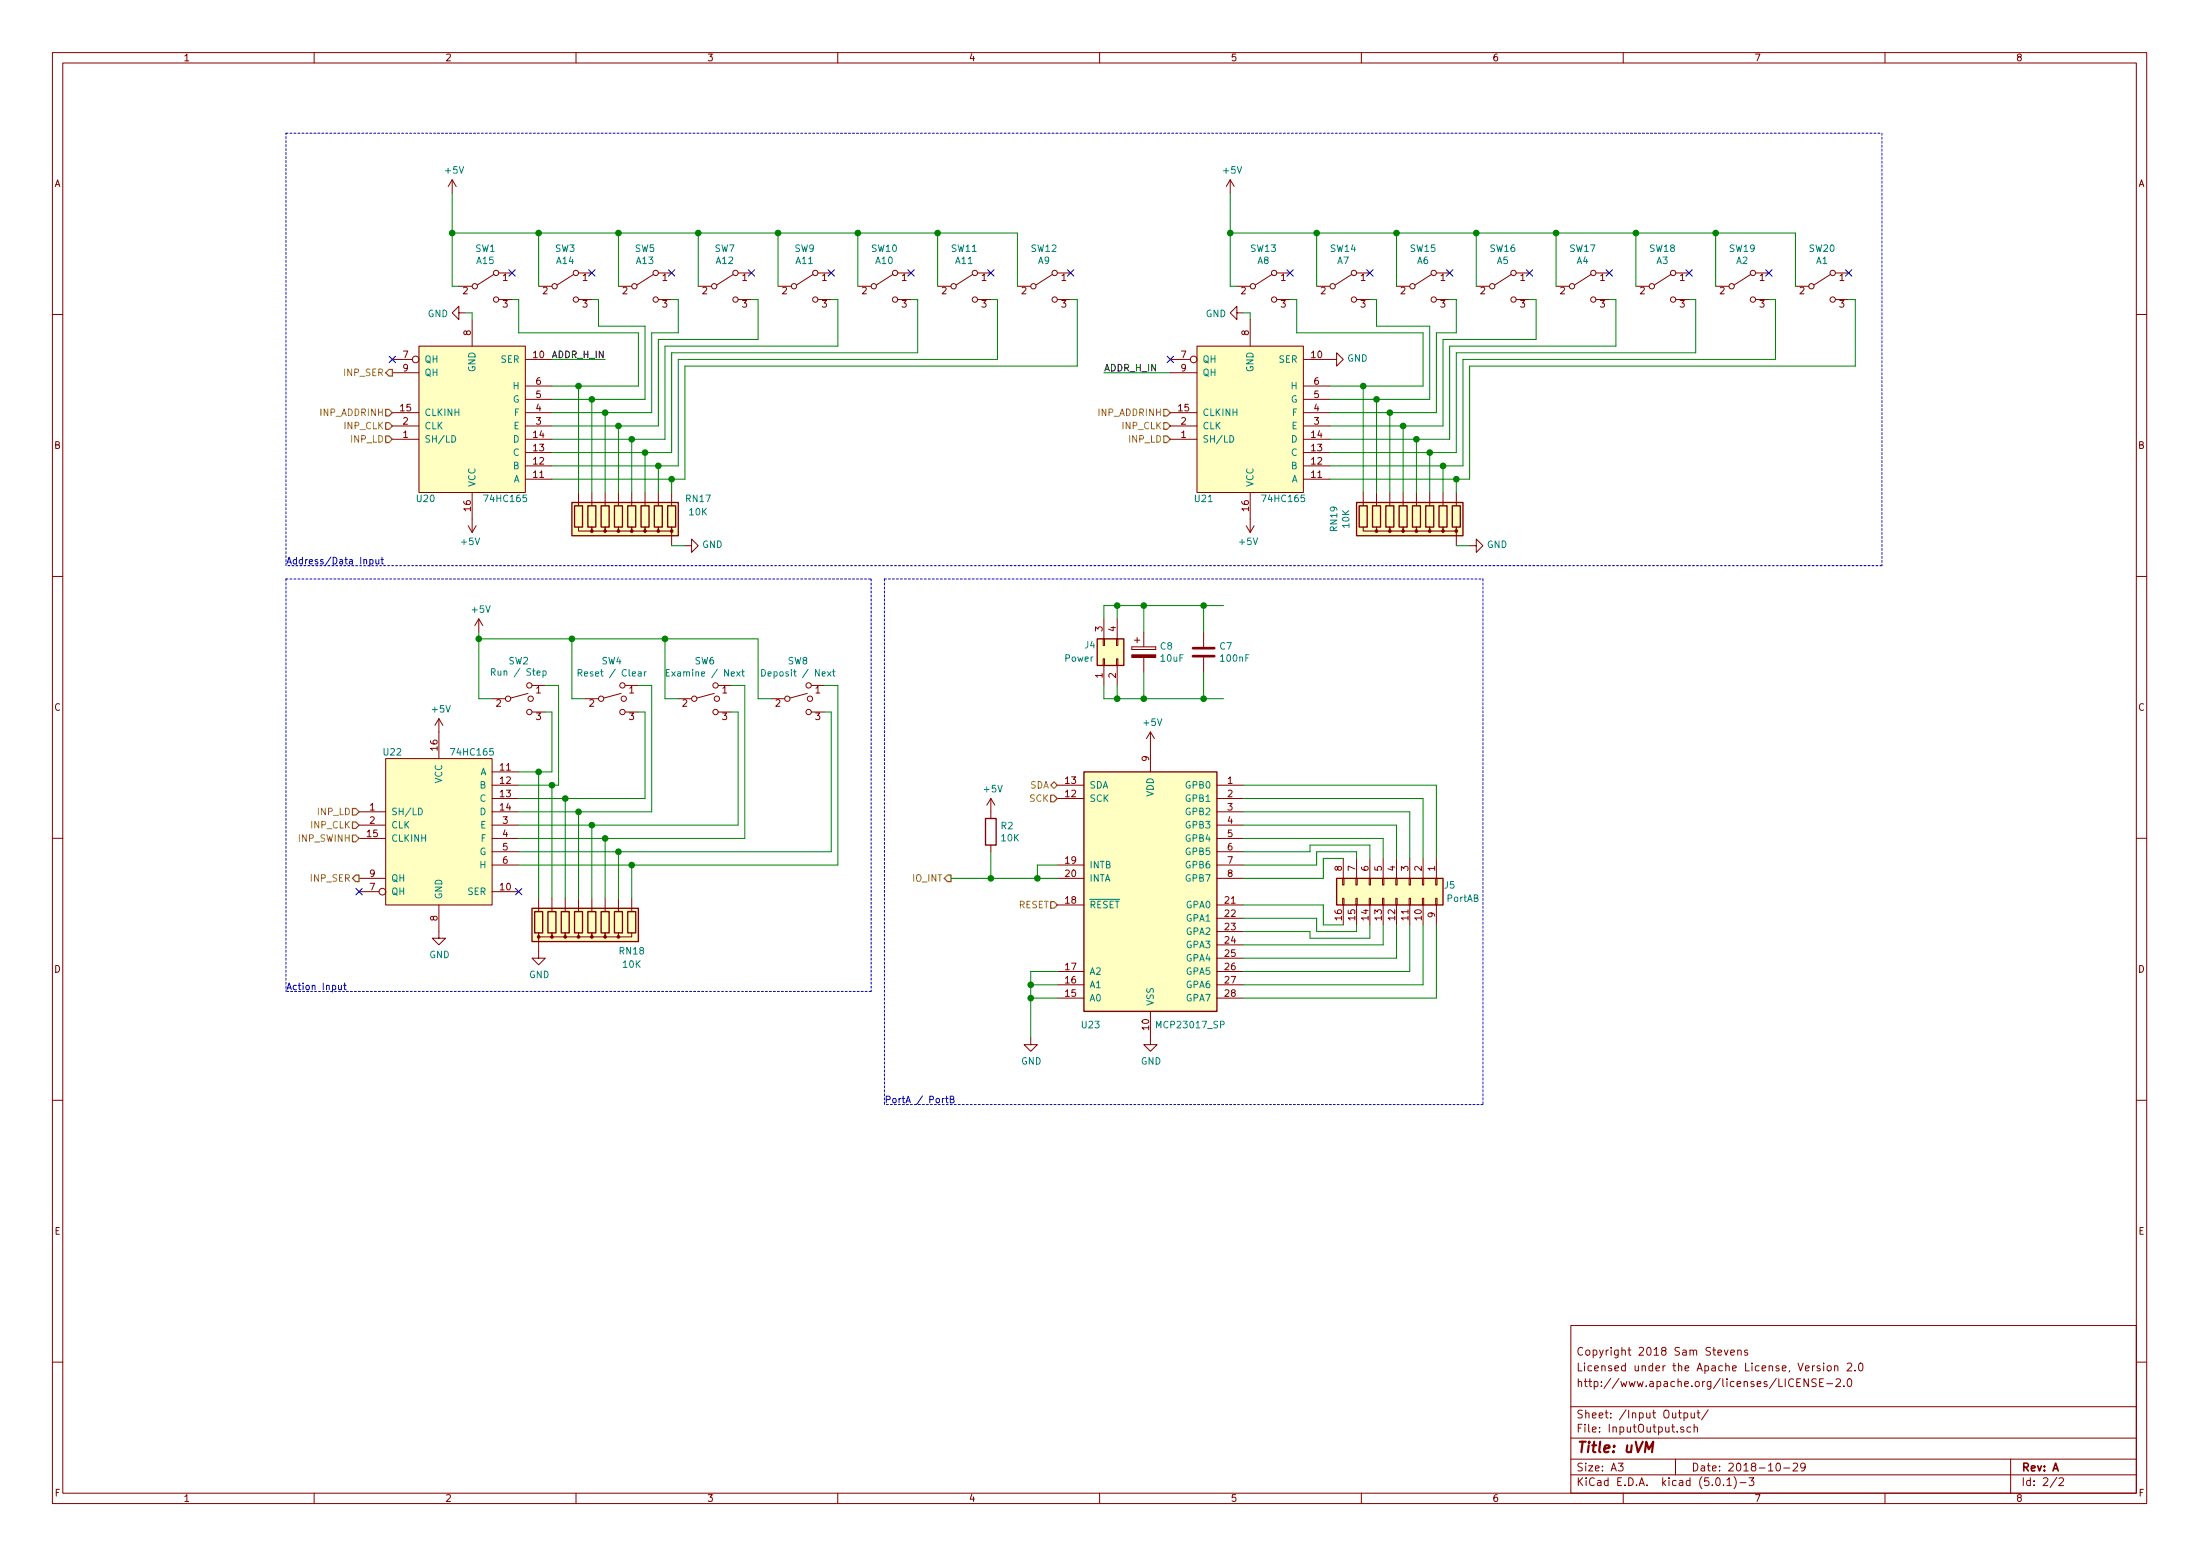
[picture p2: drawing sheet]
EESchema Schematic File Version 4
LIBS:uvm-cache
EELAYER 26 0
EELAYER END
$Descr A3 16535 11693
encoding utf-8
Sheet 2 2
Title "uVM"
Date "2018-10-29"
Rev "A"
Comp ""
Comment1 "http://www.apache.org/licenses/LICENSE-2.0"
Comment2 "Licensed under the Apache License, Version 2.0"
Comment3 "Copyright 2018 Sam Stevens"
Comment4 ""
$EndDescr
$Comp
L Switch:SW_SPDT SW?
U 1 1
P 3650 2150
AR Path="/5FB634CD" Ref="SW?"  Part="1" 
AR Path="/5FA8FA07/5FB634CD" Ref="SW1"  Part="1" 
F 0 "SW1" H 3650 2435 50  0000 C CNN
F 1 "A15" H 3650 2344 50  0000 C CNN
F 2 "uvm:TOGGLE_SPDT_ON_ON_2MS" H 3650 2150 50  0001 C CNN
F 3 "" H 3650 2150 50  0001 C CNN
	1    3650 2150
	1    0    0    -1  
$EndComp
$Comp
L Switch:SW_SPDT SW?
U 1 1
P 4250 2150
AR Path="/5FB634D4" Ref="SW?"  Part="1" 
AR Path="/5FA8FA07/5FB634D4" Ref="SW3"  Part="1" 
F 0 "SW3" H 4250 2435 50  0000 C CNN
F 1 "A14" H 4250 2344 50  0000 C CNN
F 2 "uvm:TOGGLE_SPDT_ON_ON_2MS" H 4250 2150 50  0001 C CNN
F 3 "" H 4250 2150 50  0001 C CNN
	1    4250 2150
	1    0    0    -1  
$EndComp
$Comp
L Switch:SW_SPDT SW?
U 1 1
P 4850 2150
AR Path="/5FB634DB" Ref="SW?"  Part="1" 
AR Path="/5FA8FA07/5FB634DB" Ref="SW5"  Part="1" 
F 0 "SW5" H 4850 2435 50  0000 C CNN
F 1 "A13" H 4850 2344 50  0000 C CNN
F 2 "uvm:TOGGLE_SPDT_ON_ON_2MS" H 4850 2150 50  0001 C CNN
F 3 "" H 4850 2150 50  0001 C CNN
	1    4850 2150
	1    0    0    -1  
$EndComp
$Comp
L Switch:SW_SPDT SW?
U 1 1
P 5450 2150
AR Path="/5FB634E2" Ref="SW?"  Part="1" 
AR Path="/5FA8FA07/5FB634E2" Ref="SW7"  Part="1" 
F 0 "SW7" H 5450 2435 50  0000 C CNN
F 1 "A12" H 5450 2344 50  0000 C CNN
F 2 "uvm:TOGGLE_SPDT_ON_ON_2MS" H 5450 2150 50  0001 C CNN
F 3 "" H 5450 2150 50  0001 C CNN
	1    5450 2150
	1    0    0    -1  
$EndComp
$Comp
L Switch:SW_SPDT SW?
U 1 1
P 6050 2150
AR Path="/5FB634E9" Ref="SW?"  Part="1" 
AR Path="/5FA8FA07/5FB634E9" Ref="SW9"  Part="1" 
F 0 "SW9" H 6050 2435 50  0000 C CNN
F 1 "A11" H 6050 2344 50  0000 C CNN
F 2 "uvm:TOGGLE_SPDT_ON_ON_2MS" H 6050 2150 50  0001 C CNN
F 3 "" H 6050 2150 50  0001 C CNN
	1    6050 2150
	1    0    0    -1  
$EndComp
$Comp
L Switch:SW_SPDT SW?
U 1 1
P 6650 2150
AR Path="/5FB634F0" Ref="SW?"  Part="1" 
AR Path="/5FA8FA07/5FB634F0" Ref="SW10"  Part="1" 
F 0 "SW10" H 6650 2435 50  0000 C CNN
F 1 "A10" H 6650 2344 50  0000 C CNN
F 2 "uvm:TOGGLE_SPDT_ON_ON_2MS" H 6650 2150 50  0001 C CNN
F 3 "" H 6650 2150 50  0001 C CNN
	1    6650 2150
	1    0    0    -1  
$EndComp
$Comp
L Switch:SW_SPDT SW?
U 1 1
P 7250 2150
AR Path="/5FB634F7" Ref="SW?"  Part="1" 
AR Path="/5FA8FA07/5FB634F7" Ref="SW11"  Part="1" 
F 0 "SW11" H 7250 2435 50  0000 C CNN
F 1 "A11" H 7250 2344 50  0000 C CNN
F 2 "uvm:TOGGLE_SPDT_ON_ON_2MS" H 7250 2150 50  0001 C CNN
F 3 "" H 7250 2150 50  0001 C CNN
	1    7250 2150
	1    0    0    -1  
$EndComp
$Comp
L Switch:SW_SPDT SW?
U 1 1
P 7850 2150
AR Path="/5FB634FE" Ref="SW?"  Part="1" 
AR Path="/5FA8FA07/5FB634FE" Ref="SW12"  Part="1" 
F 0 "SW12" H 7850 2435 50  0000 C CNN
F 1 "A9" H 7850 2344 50  0000 C CNN
F 2 "uvm:TOGGLE_SPDT_ON_ON_2MS" H 7850 2150 50  0001 C CNN
F 3 "" H 7850 2150 50  0001 C CNN
	1    7850 2150
	1    0    0    -1  
$EndComp
$Comp
L Device:R_Network08 RN?
U 1 1
P 4650 3900
AR Path="/5FB63505" Ref="RN?"  Part="1" 
AR Path="/5FA8FA07/5FB63505" Ref="RN17"  Part="1" 
F 0 "RN17" H 4050 3750 50  0000 C CNN
F 1 "10K" H 4050 3850 50  0000 C CNN
F 2 "Resistor_THT:R_Array_SIP9" V 5125 3900 50  0001 C CNN
F 3 "http://www.vishay.com/docs/31509/csc.pdf" H 4650 3900 50  0001 C CNN
	1    4650 3900
	-1   0    0    1   
$EndComp
$Comp
L power:+5V #PWR?
U 1 1
P 3400 1450
AR Path="/5FB63527" Ref="#PWR?"  Part="1" 
AR Path="/5FA8FA07/5FB63527" Ref="#PWR064"  Part="1" 
F 0 "#PWR064" H 3400 1300 50  0001 C CNN
F 1 "+5V" H 3415 1623 50  0000 C CNN
F 2 "" H 3400 1450 50  0001 C CNN
F 3 "" H 3400 1450 50  0001 C CNN
	1    3400 1450
	1    0    0    -1  
$EndComp
Wire Wire Line
	3900 2250 3850 2250
Wire Wire Line
	4450 2250 4500 2250
Wire Wire Line
	5100 2250 5050 2250
Wire Wire Line
	5700 2250 5650 2250
Wire Wire Line
	6300 2250 6250 2250
Wire Wire Line
	6850 2250 6900 2250
Wire Wire Line
	7500 2250 7450 2250
Wire Wire Line
	8050 2250 8100 2250
$Comp
L uvm-rescue:74HC165-uvm U?
U 1 1
P 3550 3150
AR Path="/5FB6353D" Ref="U?"  Part="1" 
AR Path="/5FA8FA07/5FB6353D" Ref="U20"  Part="1" 
F 0 "U20" H 3200 3750 50  0000 C CNN
F 1 "74HC165" H 3800 3750 50  0000 C CNN
F 2 "Package_DIP:DIP-16_W7.62mm" H 3600 3550 50  0001 C CNN
F 3 "" H 3600 3550 50  0001 C CNN
	1    3550 3150
	1    0    0    1   
$EndComp
$Comp
L power:+5V #PWR?
U 1 1
P 3550 3900
AR Path="/5FB63544" Ref="#PWR?"  Part="1" 
AR Path="/5FA8FA07/5FB63544" Ref="#PWR068"  Part="1" 
F 0 "#PWR068" H 3550 3750 50  0001 C CNN
F 1 "+5V" H 3565 4073 50  0000 C CNN
F 2 "" H 3550 3900 50  0001 C CNN
F 3 "" H 3550 3900 50  0001 C CNN
	1    3550 3900
	-1   0    0    1   
$EndComp
$Comp
L power:GND #PWR?
U 1 1
P 3500 2350
AR Path="/5FB6354A" Ref="#PWR?"  Part="1" 
AR Path="/5FA8FA07/5FB6354A" Ref="#PWR067"  Part="1" 
F 0 "#PWR067" H 3500 2100 50  0001 C CNN
F 1 "GND" V 3505 2222 50  0000 R CNN
F 2 "" H 3500 2350 50  0001 C CNN
F 3 "" H 3500 2350 50  0001 C CNN
	1    3500 2350
	0    1    1    0   
$EndComp
Wire Wire Line
	3500 2350 3550 2350
Wire Wire Line
	3550 2350 3550 2400
Wire Wire Line
	4150 2700 4550 2700
Text Label 4550 2700 2    50   ~ 0
ADDR_H_IN
NoConn ~ 2950 2700
$Comp
L Switch:SW_SPDT SW?
U 1 1
P 9500 2150
AR Path="/5FB63577" Ref="SW?"  Part="1" 
AR Path="/5FA8FA07/5FB63577" Ref="SW13"  Part="1" 
F 0 "SW13" H 9500 2435 50  0000 C CNN
F 1 "A8" H 9500 2344 50  0000 C CNN
F 2 "uvm:TOGGLE_SPDT_ON_ON_2MS" H 9500 2150 50  0001 C CNN
F 3 "" H 9500 2150 50  0001 C CNN
	1    9500 2150
	1    0    0    -1  
$EndComp
$Comp
L Switch:SW_SPDT SW?
U 1 1
P 10100 2150
AR Path="/5FB6357E" Ref="SW?"  Part="1" 
AR Path="/5FA8FA07/5FB6357E" Ref="SW14"  Part="1" 
F 0 "SW14" H 10100 2435 50  0000 C CNN
F 1 "A7" H 10100 2344 50  0000 C CNN
F 2 "uvm:TOGGLE_SPDT_ON_ON_2MS" H 10100 2150 50  0001 C CNN
F 3 "" H 10100 2150 50  0001 C CNN
	1    10100 2150
	1    0    0    -1  
$EndComp
$Comp
L Switch:SW_SPDT SW?
U 1 1
P 10700 2150
AR Path="/5FB63585" Ref="SW?"  Part="1" 
AR Path="/5FA8FA07/5FB63585" Ref="SW15"  Part="1" 
F 0 "SW15" H 10700 2435 50  0000 C CNN
F 1 "A6" H 10700 2344 50  0000 C CNN
F 2 "uvm:TOGGLE_SPDT_ON_ON_2MS" H 10700 2150 50  0001 C CNN
F 3 "" H 10700 2150 50  0001 C CNN
	1    10700 2150
	1    0    0    -1  
$EndComp
$Comp
L Switch:SW_SPDT SW?
U 1 1
P 11300 2150
AR Path="/5FB6358C" Ref="SW?"  Part="1" 
AR Path="/5FA8FA07/5FB6358C" Ref="SW16"  Part="1" 
F 0 "SW16" H 11300 2435 50  0000 C CNN
F 1 "A5" H 11300 2344 50  0000 C CNN
F 2 "uvm:TOGGLE_SPDT_ON_ON_2MS" H 11300 2150 50  0001 C CNN
F 3 "" H 11300 2150 50  0001 C CNN
	1    11300 2150
	1    0    0    -1  
$EndComp
$Comp
L Switch:SW_SPDT SW?
U 1 1
P 11900 2150
AR Path="/5FB63593" Ref="SW?"  Part="1" 
AR Path="/5FA8FA07/5FB63593" Ref="SW17"  Part="1" 
F 0 "SW17" H 11900 2435 50  0000 C CNN
F 1 "A4" H 11900 2344 50  0000 C CNN
F 2 "uvm:TOGGLE_SPDT_ON_ON_2MS" H 11900 2150 50  0001 C CNN
F 3 "" H 11900 2150 50  0001 C CNN
	1    11900 2150
	1    0    0    -1  
$EndComp
$Comp
L Switch:SW_SPDT SW?
U 1 1
P 12500 2150
AR Path="/5FB6359A" Ref="SW?"  Part="1" 
AR Path="/5FA8FA07/5FB6359A" Ref="SW18"  Part="1" 
F 0 "SW18" H 12500 2435 50  0000 C CNN
F 1 "A3" H 12500 2344 50  0000 C CNN
F 2 "uvm:TOGGLE_SPDT_ON_ON_2MS" H 12500 2150 50  0001 C CNN
F 3 "" H 12500 2150 50  0001 C CNN
	1    12500 2150
	1    0    0    -1  
$EndComp
$Comp
L Switch:SW_SPDT SW?
U 1 1
P 13100 2150
AR Path="/5FB635A1" Ref="SW?"  Part="1" 
AR Path="/5FA8FA07/5FB635A1" Ref="SW19"  Part="1" 
F 0 "SW19" H 13100 2435 50  0000 C CNN
F 1 "A2" H 13100 2344 50  0000 C CNN
F 2 "uvm:TOGGLE_SPDT_ON_ON_2MS" H 13100 2150 50  0001 C CNN
F 3 "" H 13100 2150 50  0001 C CNN
	1    13100 2150
	1    0    0    -1  
$EndComp
$Comp
L Switch:SW_SPDT SW?
U 1 1
P 13700 2150
AR Path="/5FB635A8" Ref="SW?"  Part="1" 
AR Path="/5FA8FA07/5FB635A8" Ref="SW20"  Part="1" 
F 0 "SW20" H 13700 2435 50  0000 C CNN
F 1 "A1" H 13700 2344 50  0000 C CNN
F 2 "uvm:TOGGLE_SPDT_ON_ON_2MS" H 13700 2150 50  0001 C CNN
F 3 "" H 13700 2150 50  0001 C CNN
	1    13700 2150
	1    0    0    -1  
$EndComp
$Comp
L Device:R_Network08 RN?
U 1 1
P 10550 3900
AR Path="/5FB635AF" Ref="RN?"  Part="1" 
AR Path="/5FA8FA07/5FB635AF" Ref="RN19"  Part="1" 
F 0 "RN19" V 11067 3900 50  0000 C CNN
F 1 "10K" V 10976 3900 50  0000 C CNN
F 2 "Resistor_THT:R_Array_SIP9" V 11025 3900 50  0001 C CNN
F 3 "http://www.vishay.com/docs/31509/csc.pdf" H 10550 3900 50  0001 C CNN
	1    10550 3900
	-1   0    0    1   
$EndComp
$Comp
L power:+5V #PWR?
U 1 1
P 9250 1450
AR Path="/5FB635D1" Ref="#PWR?"  Part="1" 
AR Path="/5FA8FA07/5FB635D1" Ref="#PWR073"  Part="1" 
F 0 "#PWR073" H 9250 1300 50  0001 C CNN
F 1 "+5V" H 9265 1623 50  0000 C CNN
F 2 "" H 9250 1450 50  0001 C CNN
F 3 "" H 9250 1450 50  0001 C CNN
	1    9250 1450
	1    0    0    -1  
$EndComp
Wire Wire Line
	9750 2250 9700 2250
Wire Wire Line
	10300 2250 10350 2250
Wire Wire Line
	10950 2250 10900 2250
Wire Wire Line
	11550 2250 11500 2250
Wire Wire Line
	12150 2250 12100 2250
Wire Wire Line
	12700 2250 12750 2250
Wire Wire Line
	13350 2250 13300 2250
Wire Wire Line
	13900 2250 13950 2250
$Comp
L power:+5V #PWR?
U 1 1
P 9400 3900
AR Path="/5FB635EE" Ref="#PWR?"  Part="1" 
AR Path="/5FA8FA07/5FB635EE" Ref="#PWR077"  Part="1" 
F 0 "#PWR077" H 9400 3750 50  0001 C CNN
F 1 "+5V" H 9415 4073 50  0000 C CNN
F 2 "" H 9400 3900 50  0001 C CNN
F 3 "" H 9400 3900 50  0001 C CNN
	1    9400 3900
	-1   0    0    1   
$EndComp
$Comp
L power:GND #PWR?
U 1 1
P 9350 2350
AR Path="/5FB635F4" Ref="#PWR?"  Part="1" 
AR Path="/5FA8FA07/5FB635F4" Ref="#PWR076"  Part="1" 
F 0 "#PWR076" H 9350 2100 50  0001 C CNN
F 1 "GND" V 9355 2222 50  0000 R CNN
F 2 "" H 9350 2350 50  0001 C CNN
F 3 "" H 9350 2350 50  0001 C CNN
	1    9350 2350
	0    1    1    0   
$EndComp
Wire Wire Line
	9350 2350 9400 2350
Wire Wire Line
	9400 2350 9400 2400
Wire Wire Line
	8300 2800 8800 2800
Text Label 8300 2800 0    50   ~ 0
ADDR_H_IN
NoConn ~ 8800 2700
Text HLabel 2950 2800 0    50   Output ~ 0
INP_SER
Text HLabel 2950 3100 0    50   Input ~ 0
INP_ADDRINH
Text HLabel 2950 3200 0    50   Input ~ 0
INP_CLK
Text HLabel 2950 3300 0    50   Input ~ 0
INP_LD
Text HLabel 8800 3100 0    50   Input ~ 0
INP_ADDRINH
Text HLabel 8800 3200 0    50   Input ~ 0
INP_CLK
Text HLabel 8800 3300 0    50   Input ~ 0
INP_LD
$Comp
L Switch:SW_SPDT_MSM SW2
U 1 1
P 3900 5250
F 0 "SW2" H 3900 5535 50  0000 C CNN
F 1 "Run / Step" H 3900 5450 50  0000 C CNN
F 2 "uvm:TOGGLE_SPDT_ON_ON_2MS" H 3900 5250 50  0001 C CNN
F 3 "" H 3900 5250 50  0001 C CNN
	1    3900 5250
	1    0    0    -1  
$EndComp
$Comp
L Switch:SW_SPDT_MSM SW6
U 1 1
P 5300 5250
F 0 "SW6" H 5300 5535 50  0000 C CNN
F 1 "Examine / Next" H 5300 5444 50  0000 C CNN
F 2 "uvm:TOGGLE_SPDT_ON_ON_2MS" H 5300 5250 50  0001 C CNN
F 3 "" H 5300 5250 50  0001 C CNN
	1    5300 5250
	1    0    0    -1  
$EndComp
$Comp
L Switch:SW_SPDT_MSM SW4
U 1 1
P 4600 5250
F 0 "SW4" H 4600 5535 50  0000 C CNN
F 1 "Reset / Clear" H 4600 5444 50  0000 C CNN
F 2 "uvm:TOGGLE_SPDT_ON_ON_2MS" H 4600 5250 50  0001 C CNN
F 3 "" H 4600 5250 50  0001 C CNN
	1    4600 5250
	1    0    0    -1  
$EndComp
$Comp
L Switch:SW_SPDT_MSM SW8
U 1 1
P 6000 5250
F 0 "SW8" H 6000 5535 50  0000 C CNN
F 1 "Deposit / Next" H 6000 5444 50  0000 C CNN
F 2 "uvm:TOGGLE_SPDT_ON_ON_2MS" H 6000 5250 50  0001 C CNN
F 3 "" H 6000 5250 50  0001 C CNN
	1    6000 5250
	1    0    0    -1  
$EndComp
$Comp
L uvm-rescue:74HC165-uvm U?
U 1 1
P 3300 6250
AR Path="/604899DA" Ref="U?"  Part="1" 
AR Path="/5FA8FA07/604899DA" Ref="U22"  Part="1" 
F 0 "U22" H 2950 6850 50  0000 C CNN
F 1 "74HC165" H 3550 6850 50  0000 C CNN
F 2 "Package_DIP:DIP-16_W7.62mm" H 3350 6650 50  0001 C CNN
F 3 "" H 3350 6650 50  0001 C CNN
	1    3300 6250
	1    0    0    -1  
$EndComp
Wire Wire Line
	3900 5800 4050 5800
Wire Wire Line
	4150 5800 4150 5350
Wire Wire Line
	4150 5350 4100 5350
Wire Wire Line
	4100 5150 4200 5150
Wire Wire Line
	4200 5150 4200 5900
Wire Wire Line
	4200 5900 4150 5900
Wire Wire Line
	3900 6000 4250 6000
Wire Wire Line
	4850 6000 4850 5350
Wire Wire Line
	4850 5350 4800 5350
Wire Wire Line
	3900 6100 4350 6100
Wire Wire Line
	4900 6100 4900 5150
Wire Wire Line
	4900 5150 4800 5150
Wire Wire Line
	3900 6200 4450 6200
Wire Wire Line
	5550 6200 5550 5350
Wire Wire Line
	5550 5350 5500 5350
Wire Wire Line
	5600 6300 5600 5150
Wire Wire Line
	5600 5150 5500 5150
Wire Wire Line
	3900 6300 4550 6300
Wire Wire Line
	3900 6400 4650 6400
Wire Wire Line
	6250 6400 6250 5350
Wire Wire Line
	6250 5350 6200 5350
Wire Wire Line
	3900 6500 4750 6500
Wire Wire Line
	6300 6500 6300 5150
Wire Wire Line
	6300 5150 6200 5150
$Comp
L Device:R_Network08 RN?
U 1 1
P 4450 6950
AR Path="/60484FB0" Ref="RN?"  Part="1" 
AR Path="/5FA8FA07/60484FB0" Ref="RN18"  Part="1" 
F 0 "RN18" H 4750 7150 50  0000 C CNN
F 1 "10K" H 4750 7250 50  0000 C CNN
F 2 "Resistor_THT:R_Array_SIP9" V 4925 6950 50  0001 C CNN
F 3 "http://www.vishay.com/docs/31509/csc.pdf" H 4450 6950 50  0001 C CNN
	1    4450 6950
	1    0    0    1   
$EndComp
Wire Wire Line
	4050 6750 4050 5800
Connection ~ 4050 5800
Wire Wire Line
	4050 5800 4150 5800
Wire Wire Line
	4150 6750 4150 5900
Connection ~ 4150 5900
Wire Wire Line
	4150 5900 3900 5900
Wire Wire Line
	4250 6750 4250 6000
Connection ~ 4250 6000
Wire Wire Line
	4250 6000 4850 6000
Wire Wire Line
	4350 6750 4350 6100
Wire Wire Line
	4550 6750 4550 6300
Connection ~ 4550 6300
Wire Wire Line
	4550 6300 5600 6300
Wire Wire Line
	4350 6100 4900 6100
Connection ~ 4350 6100
Wire Wire Line
	4450 6750 4450 6200
Connection ~ 4450 6200
Wire Wire Line
	4450 6200 5550 6200
Wire Wire Line
	4650 6750 4650 6400
Connection ~ 4650 6400
Wire Wire Line
	4650 6400 6250 6400
Wire Wire Line
	4750 6750 4750 6500
Connection ~ 4750 6500
Wire Wire Line
	4750 6500 6300 6500
Text HLabel 2700 6600 0    50   Output ~ 0
INP_SER
Text HLabel 2700 6300 0    50   Input ~ 0
INP_SWINH
Text HLabel 2700 6200 0    50   Input ~ 0
INP_CLK
Text HLabel 2700 6100 0    50   Input ~ 0
INP_LD
$Comp
L power:GND #PWR070
U 1 1
P 4050 7150
F 0 "#PWR070" H 4050 6900 50  0001 C CNN
F 1 "GND" H 4055 6977 50  0000 C CNN
F 2 "" H 4050 7150 50  0001 C CNN
F 3 "" H 4050 7150 50  0001 C CNN
	1    4050 7150
	1    0    0    -1  
$EndComp
$Comp
L power:+5V #PWR069
U 1 1
P 3600 4750
F 0 "#PWR069" H 3600 4600 50  0001 C CNN
F 1 "+5V" H 3615 4923 50  0000 C CNN
F 2 "" H 3600 4750 50  0001 C CNN
F 3 "" H 3600 4750 50  0001 C CNN
	1    3600 4750
	1    0    0    -1  
$EndComp
Wire Wire Line
	3600 5250 3600 4800
Wire Wire Line
	3600 5250 3700 5250
Wire Wire Line
	3600 4800 4300 4800
Wire Wire Line
	4300 4800 4300 5250
Wire Wire Line
	4300 5250 4400 5250
Connection ~ 3600 4800
Wire Wire Line
	3600 4800 3600 4750
Wire Wire Line
	4300 4800 5000 4800
Wire Wire Line
	5000 4800 5000 5250
Wire Wire Line
	5000 5250 5100 5250
Wire Wire Line
	5000 4800 5700 4800
Wire Wire Line
	5700 4800 5700 5250
Wire Wire Line
	5700 5250 5800 5250
Connection ~ 5000 4800
NoConn ~ 2700 6700
NoConn ~ 3900 6700
$Comp
L power:+5V #PWR065
U 1 1
P 3300 5500
F 0 "#PWR065" H 3300 5350 50  0001 C CNN
F 1 "+5V" H 3315 5673 50  0000 C CNN
F 2 "" H 3300 5500 50  0001 C CNN
F 3 "" H 3300 5500 50  0001 C CNN
	1    3300 5500
	1    0    0    -1  
$EndComp
$Comp
L power:GND #PWR066
U 1 1
P 3300 7000
F 0 "#PWR066" H 3300 6750 50  0001 C CNN
F 1 "GND" H 3305 6827 50  0000 C CNN
F 2 "" H 3300 7000 50  0001 C CNN
F 3 "" H 3300 7000 50  0001 C CNN
	1    3300 7000
	1    0    0    -1  
$EndComp
$Comp
L Interface_Expansion:MCP23017_SP U23
U 1 1
P 8650 6700
F 0 "U23" H 8200 5700 50  0000 C CNN
F 1 "MCP23017_SP" H 8950 5700 50  0000 C CNN
F 2 "Package_DIP:DIP-28_W7.62mm" H 8850 5700 50  0001 L CNN
F 3 "http://ww1.microchip.com/downloads/en/DeviceDoc/20001952C.pdf" H 8850 5600 50  0001 L CNN
	1    8650 6700
	1    0    0    -1  
$EndComp
$Comp
L power:+5V #PWR074
U 1 1
P 8650 5600
F 0 "#PWR074" H 8650 5450 50  0001 C CNN
F 1 "+5V" H 8665 5773 50  0000 C CNN
F 2 "" H 8650 5600 50  0001 C CNN
F 3 "" H 8650 5600 50  0001 C CNN
	1    8650 5600
	1    0    0    -1  
$EndComp
$Comp
L power:GND #PWR075
U 1 1
P 8650 7800
F 0 "#PWR075" H 8650 7550 50  0001 C CNN
F 1 "GND" H 8655 7627 50  0000 C CNN
F 2 "" H 8650 7800 50  0001 C CNN
F 3 "" H 8650 7800 50  0001 C CNN
	1    8650 7800
	1    0    0    -1  
$EndComp
Text HLabel 7950 6800 0    50   Input ~ 0
RESET
Text HLabel 7150 6600 0    50   Output ~ 0
IO_INT
Text HLabel 7950 5900 0    50   BiDi ~ 0
SDA
Text HLabel 7950 6000 0    50   Input ~ 0
SCK
$Comp
L Connector_Generic:Conn_02x02_Top_Bottom J4
U 1 1
P 8300 4950
F 0 "J4" V 8400 5100 50  0000 R CNN
F 1 "Power" V 8300 5250 50  0000 R CNN
F 2 "Connector_PinSocket_2.54mm:PinSocket_2x02_P2.54mm_Vertical" H 8300 4950 50  0001 C CNN
F 3 "~" H 8300 4950 50  0001 C CNN
	1    8300 4950
	0    -1   -1   0   
$EndComp
Wire Wire Line
	8300 4650 8300 4550
Wire Wire Line
	8300 5150 8300 5250
Wire Wire Line
	8300 5250 8400 5250
$Comp
L Device:C C7
U 1 1
P 9050 4900
F 0 "C7" H 9165 4946 50  0000 L CNN
F 1 "100nF" H 9165 4855 50  0000 L CNN
F 2 "LED_THT:LED_D5.0mm" H 9088 4750 50  0001 C CNN
F 3 "~" H 9050 4900 50  0001 C CNN
	1    9050 4900
	1    0    0    -1  
$EndComp
Wire Wire Line
	9050 4750 9050 4550
Wire Wire Line
	8300 4550 8400 4550
Wire Wire Line
	9050 5050 9050 5250
Wire Wire Line
	8400 5150 8400 5250
Wire Wire Line
	8400 4650 8400 4550
$Comp
L power:GND #PWR072
U 1 1
P 7750 7800
F 0 "#PWR072" H 7750 7550 50  0001 C CNN
F 1 "GND" H 7755 7627 50  0000 C CNN
F 2 "" H 7750 7800 50  0001 C CNN
F 3 "" H 7750 7800 50  0001 C CNN
	1    7750 7800
	1    0    0    -1  
$EndComp
Wire Wire Line
	7750 7800 7750 7500
Wire Wire Line
	7750 7500 7950 7500
Wire Wire Line
	7950 7400 7750 7400
Wire Wire Line
	7750 7400 7750 7500
Connection ~ 7750 7500
Wire Wire Line
	7950 7300 7750 7300
Wire Wire Line
	7750 7300 7750 7400
Connection ~ 7750 7400
$Comp
L Device:R R2
U 1 1
P 7450 6250
F 0 "R2" H 7520 6296 50  0000 L CNN
F 1 "10K" H 7520 6205 50  0000 L CNN
F 2 "Resistor_THT:R_Axial_DIN0207_L6.3mm_D2.5mm_P10.16mm_Horizontal" V 7380 6250 50  0001 C CNN
F 3 "~" H 7450 6250 50  0001 C CNN
	1    7450 6250
	1    0    0    -1  
$EndComp
Wire Wire Line
	7150 6600 7450 6600
Wire Wire Line
	7450 6400 7450 6600
Connection ~ 7450 6600
Wire Wire Line
	7450 6600 7800 6600
Wire Wire Line
	7950 6500 7800 6500
Wire Wire Line
	7800 6500 7800 6600
Connection ~ 7800 6600
Wire Wire Line
	7800 6600 7950 6600
$Comp
L power:+5V #PWR071
U 1 1
P 7450 6100
F 0 "#PWR071" H 7450 5950 50  0001 C CNN
F 1 "+5V" H 7465 6273 50  0000 C CNN
F 2 "" H 7450 6100 50  0001 C CNN
F 3 "" H 7450 6100 50  0001 C CNN
	1    7450 6100
	1    0    0    -1  
$EndComp
$Comp
L Connector_Generic:Conn_02x08_Top_Bottom J5
U 1 1
P 10500 6650
F 0 "J5" V 10500 7050 50  0000 C CNN
F 1 "PortAB" V 10600 7150 50  0000 C CNN
F 2 "Connector_PinSocket_2.54mm:PinSocket_2x08_P2.54mm_Vertical" H 10500 6650 50  0001 C CNN
F 3 "~" H 10500 6650 50  0001 C CNN
	1    10500 6650
	0    1    1    0   
$EndComp
Wire Notes Line
	2150 1000 14150 1000
Wire Notes Line
	14150 1000 14150 4250
Wire Notes Line
	14150 4250 2150 4250
Wire Notes Line
	2150 4250 2150 1000
Wire Notes Line
	2150 4350 6550 4350
Wire Notes Line
	6550 4350 6550 7450
Wire Notes Line
	6550 7450 2150 7450
Wire Notes Line
	2150 4350 2150 7450
Wire Notes Line
	6650 4350 11150 4350
Wire Notes Line
	11150 4350 11150 8300
Wire Notes Line
	11150 8300 6650 8300
Wire Notes Line
	6650 4350 6650 8300
Connection ~ 4300 4800
Text Notes 2150 4250 0    50   ~ 0
Address/Data Input
Text Notes 2150 7450 0    50   ~ 0
Action Input
Text Notes 6650 8300 0    50   ~ 0
PortA / PortB
$Comp
L uvm-rescue:74HC165-uvm U?
U 1 1
P 9400 3150
AR Path="/5FB635E7" Ref="U?"  Part="1" 
AR Path="/5FA8FA07/5FB635E7" Ref="U21"  Part="1" 
F 0 "U21" H 9050 3750 50  0000 C CNN
F 1 "74HC165" H 9650 3750 50  0000 C CNN
F 2 "Package_DIP:DIP-16_W7.62mm" H 9450 3550 50  0001 C CNN
F 3 "" H 9450 3550 50  0001 C CNN
	1    9400 3150
	1    0    0    1   
$EndComp
$Comp
L power:GND #PWR080
U 1 1
P 10000 2700
F 0 "#PWR080" H 10000 2450 50  0001 C CNN
F 1 "GND" V 10005 2572 50  0000 R CNN
F 2 "" H 10000 2700 50  0001 C CNN
F 3 "" H 10000 2700 50  0001 C CNN
	1    10000 2700
	0    -1   -1   0   
$EndComp
Wire Wire Line
	3450 2150 3400 2150
Wire Wire Line
	3400 2150 3400 1750
Wire Wire Line
	4050 2150 4050 1750
Wire Wire Line
	4050 1750 3400 1750
Connection ~ 3400 1750
Wire Wire Line
	3400 1750 3400 1450
Wire Wire Line
	4650 2150 4650 1750
Wire Wire Line
	4650 1750 4050 1750
Connection ~ 4050 1750
Wire Wire Line
	5250 2150 5250 1750
Wire Wire Line
	5250 1750 4650 1750
Connection ~ 4650 1750
Wire Wire Line
	5850 2150 5850 1750
Wire Wire Line
	5850 1750 5250 1750
Connection ~ 5250 1750
Wire Wire Line
	6450 2150 6450 1750
Wire Wire Line
	6450 1750 5850 1750
Connection ~ 5850 1750
Wire Wire Line
	7050 2150 7050 1750
Wire Wire Line
	7050 1750 6450 1750
Connection ~ 6450 1750
Wire Wire Line
	7650 2150 7650 1750
Wire Wire Line
	7650 1750 7050 1750
Connection ~ 7050 1750
$Comp
L power:GND #PWR084
U 1 1
P 5150 4100
F 0 "#PWR084" H 5150 3850 50  0001 C CNN
F 1 "GND" V 5155 3972 50  0000 R CNN
F 2 "" H 5150 4100 50  0001 C CNN
F 3 "" H 5150 4100 50  0001 C CNN
	1    5150 4100
	0    -1   -1   0   
$EndComp
Wire Wire Line
	4800 2900 4800 2500
Wire Wire Line
	4800 2500 3900 2500
Wire Wire Line
	3900 2500 3900 2250
Wire Wire Line
	4150 2900 4350 2900
Wire Wire Line
	4850 3000 4850 2450
Wire Wire Line
	4850 2450 4500 2450
Wire Wire Line
	4500 2450 4500 2250
Wire Wire Line
	4900 3100 4900 2500
Wire Wire Line
	4900 2500 5100 2500
Wire Wire Line
	5100 2500 5100 2250
Wire Wire Line
	4950 2550 5700 2550
Wire Wire Line
	5700 2550 5700 2250
Wire Wire Line
	4950 3200 4950 2550
Wire Wire Line
	4150 3300 4750 3300
Wire Wire Line
	5000 3300 5000 2600
Wire Wire Line
	5000 2600 6300 2600
Wire Wire Line
	6300 2600 6300 2250
Wire Wire Line
	4150 3400 4850 3400
Wire Wire Line
	5050 3400 5050 2650
Wire Wire Line
	5050 2650 6900 2650
Wire Wire Line
	6900 2650 6900 2250
Wire Wire Line
	4150 3500 4950 3500
Wire Wire Line
	5100 3500 5100 2700
Wire Wire Line
	5100 2700 7500 2700
Wire Wire Line
	7500 2700 7500 2250
Wire Wire Line
	4150 3600 5050 3600
Wire Wire Line
	5150 3600 5150 2750
Wire Wire Line
	5150 2750 8100 2750
Wire Wire Line
	8100 2750 8100 2250
Wire Wire Line
	5150 4100 5050 4100
Wire Wire Line
	4350 3700 4350 2900
Wire Wire Line
	4450 3700 4450 3000
Connection ~ 4450 3000
Wire Wire Line
	4550 3700 4550 3100
Connection ~ 4550 3100
Wire Wire Line
	4650 3700 4650 3200
Connection ~ 4650 3200
Wire Wire Line
	4650 3200 4950 3200
Wire Wire Line
	4750 3700 4750 3300
Connection ~ 4750 3300
Wire Wire Line
	4750 3300 5000 3300
Connection ~ 4850 3400
Wire Wire Line
	4850 3400 5050 3400
Wire Wire Line
	4850 3400 4850 3700
Wire Wire Line
	4950 3700 4950 3500
Connection ~ 4950 3500
Wire Wire Line
	4950 3500 5100 3500
Wire Wire Line
	5050 3700 5050 3600
Connection ~ 5050 3600
Wire Wire Line
	5050 3600 5150 3600
Connection ~ 4350 2900
Wire Wire Line
	4550 3100 4900 3100
Wire Wire Line
	4150 3200 4650 3200
Wire Wire Line
	4450 3000 4850 3000
Wire Wire Line
	4150 3100 4550 3100
Wire Wire Line
	4350 2900 4800 2900
Wire Wire Line
	4150 3000 4450 3000
Wire Wire Line
	9250 2150 9300 2150
Wire Wire Line
	9250 1450 9250 1750
Wire Wire Line
	9900 2150 9900 1750
Wire Wire Line
	9900 1750 9250 1750
Connection ~ 9250 1750
Wire Wire Line
	9250 1750 9250 2150
Wire Wire Line
	9900 1750 10500 1750
Wire Wire Line
	10500 1750 10500 2150
Connection ~ 9900 1750
Wire Wire Line
	10500 1750 11100 1750
Wire Wire Line
	11100 1750 11100 2150
Connection ~ 10500 1750
Wire Wire Line
	11100 1750 11700 1750
Wire Wire Line
	11700 1750 11700 2150
Connection ~ 11100 1750
Wire Wire Line
	11700 1750 12300 1750
Wire Wire Line
	12300 1750 12300 2150
Connection ~ 11700 1750
Wire Wire Line
	12300 1750 12900 1750
Wire Wire Line
	12900 1750 12900 2150
Connection ~ 12300 1750
Wire Wire Line
	12900 1750 13500 1750
Wire Wire Line
	13500 1750 13500 2150
Connection ~ 12900 1750
Wire Wire Line
	9750 2500 9750 2250
Wire Wire Line
	10000 3600 10950 3600
Wire Wire Line
	11000 3500 10850 3500
Wire Wire Line
	10950 3400 10750 3400
Wire Wire Line
	10900 3300 10650 3300
Wire Wire Line
	10850 3200 10550 3200
Wire Wire Line
	10700 2900 10250 2900
Wire Wire Line
	10700 2900 10700 2500
Wire Wire Line
	10700 2500 9750 2500
Wire Wire Line
	10750 3000 10750 2450
Wire Wire Line
	10750 2450 10350 2450
Wire Wire Line
	10350 2450 10350 2250
Wire Wire Line
	10800 3100 10800 2500
Wire Wire Line
	10800 2500 10950 2500
Wire Wire Line
	10950 2500 10950 2250
Wire Wire Line
	10850 3200 10850 2550
Wire Wire Line
	10850 2550 11550 2550
Wire Wire Line
	11550 2550 11550 2250
Wire Wire Line
	10900 3300 10900 2600
Wire Wire Line
	10900 2600 12150 2600
Wire Wire Line
	12150 2600 12150 2250
Wire Wire Line
	10950 3400 10950 2650
Wire Wire Line
	10950 2650 12750 2650
Wire Wire Line
	12750 2650 12750 2250
Wire Wire Line
	11000 3500 11000 2700
Wire Wire Line
	11000 2700 13350 2700
Wire Wire Line
	13350 2700 13350 2250
Wire Wire Line
	13950 2250 13950 2750
Wire Wire Line
	13950 2750 11050 2750
Wire Wire Line
	11050 2750 11050 3600
Wire Wire Line
	10950 3700 10950 3600
Connection ~ 10950 3600
Wire Wire Line
	10950 3600 11050 3600
Wire Wire Line
	10850 3700 10850 3500
Connection ~ 10850 3500
Wire Wire Line
	10850 3500 10000 3500
Wire Wire Line
	10750 3700 10750 3400
Connection ~ 10750 3400
Wire Wire Line
	10750 3400 10000 3400
Wire Wire Line
	10650 3700 10650 3300
Connection ~ 10650 3300
Wire Wire Line
	10650 3300 10000 3300
Wire Wire Line
	10550 3700 10550 3200
Connection ~ 10550 3200
Wire Wire Line
	10550 3200 10000 3200
Wire Wire Line
	10450 3700 10450 3100
Wire Wire Line
	10000 3100 10450 3100
Connection ~ 10450 3100
Wire Wire Line
	10450 3100 10800 3100
Wire Wire Line
	10350 3700 10350 3000
Wire Wire Line
	10000 3000 10350 3000
Connection ~ 10350 3000
Wire Wire Line
	10350 3000 10750 3000
Wire Wire Line
	10250 3700 10250 2900
Connection ~ 10250 2900
Wire Wire Line
	10250 2900 10000 2900
$Comp
L power:GND #PWR085
U 1 1
P 11050 4100
F 0 "#PWR085" H 11050 3850 50  0001 C CNN
F 1 "GND" V 11055 3972 50  0000 R CNN
F 2 "" H 11050 4100 50  0001 C CNN
F 3 "" H 11050 4100 50  0001 C CNN
	1    11050 4100
	0    -1   -1   0   
$EndComp
Wire Wire Line
	11050 4100 10950 4100
Wire Wire Line
	9350 6600 9950 6600
Wire Wire Line
	9950 6600 9950 6450
Wire Wire Line
	9950 6450 10100 6450
Wire Wire Line
	9350 6500 9900 6500
Wire Wire Line
	9900 6500 9900 6400
Wire Wire Line
	9900 6400 10200 6400
Wire Wire Line
	10200 6400 10200 6450
Wire Wire Line
	9350 6400 9850 6400
Wire Wire Line
	9850 6400 9850 6350
Wire Wire Line
	9850 6350 10300 6350
Wire Wire Line
	10300 6350 10300 6450
Wire Wire Line
	9350 6300 10400 6300
Wire Wire Line
	10400 6300 10400 6450
Wire Wire Line
	9350 6200 10500 6200
Wire Wire Line
	10500 6200 10500 6450
Wire Wire Line
	9350 6100 10600 6100
Wire Wire Line
	10600 6100 10600 6450
Wire Wire Line
	9350 6000 10700 6000
Wire Wire Line
	10700 6000 10700 6450
Wire Wire Line
	9350 5900 10800 5900
Wire Wire Line
	10800 5900 10800 6450
Wire Wire Line
	9350 6800 9950 6800
Wire Wire Line
	9950 6800 9950 6950
Wire Wire Line
	9950 6950 10100 6950
Wire Wire Line
	9350 6900 9900 6900
Wire Wire Line
	9900 6900 9900 7000
Wire Wire Line
	9900 7000 10200 7000
Wire Wire Line
	10200 7000 10200 6950
Wire Wire Line
	9350 7000 9850 7000
Wire Wire Line
	9850 7000 9850 7050
Wire Wire Line
	9850 7050 10300 7050
Wire Wire Line
	10300 7050 10300 6950
Wire Wire Line
	9350 7100 10400 7100
Wire Wire Line
	10400 7100 10400 6950
Wire Wire Line
	9350 7200 10500 7200
Wire Wire Line
	10500 7200 10500 6950
Wire Wire Line
	9350 7300 10600 7300
Wire Wire Line
	10600 7300 10600 6950
Wire Wire Line
	9350 7400 10700 7400
Wire Wire Line
	10700 7400 10700 6950
Wire Wire Line
	9350 7500 10800 7500
Wire Wire Line
	10800 7500 10800 6950
NoConn ~ 13900 2050
NoConn ~ 13300 2050
NoConn ~ 12700 2050
NoConn ~ 12100 2050
NoConn ~ 11500 2050
NoConn ~ 10900 2050
NoConn ~ 10300 2050
NoConn ~ 9700 2050
NoConn ~ 8050 2050
NoConn ~ 7450 2050
NoConn ~ 6850 2050
NoConn ~ 6250 2050
NoConn ~ 5650 2050
NoConn ~ 5050 2050
NoConn ~ 4450 2050
NoConn ~ 3850 2050
Connection ~ 9050 4550
Wire Wire Line
	9050 4550 9200 4550
Connection ~ 9050 5250
Wire Wire Line
	9050 5250 9200 5250
Wire Wire Line
	8400 4550 8600 4550
Connection ~ 8400 4550
Wire Wire Line
	8400 5250 8600 5250
Connection ~ 8400 5250
$Comp
L Device:CP C8
U 1 1
P 8600 4900
F 0 "C8" H 8718 4946 50  0000 L CNN
F 1 "10uF" H 8718 4855 50  0000 L CNN
F 2 "LED_THT:LED_D5.0mm" H 8638 4750 50  0001 C CNN
F 3 "~" H 8600 4900 50  0001 C CNN
	1    8600 4900
	1    0    0    -1  
$EndComp
Wire Wire Line
	8600 5050 8600 5250
Connection ~ 8600 5250
Wire Wire Line
	8600 5250 9050 5250
Wire Wire Line
	8600 4750 8600 4550
Connection ~ 8600 4550
Wire Wire Line
	8600 4550 9050 4550
$EndSCHEMATC
